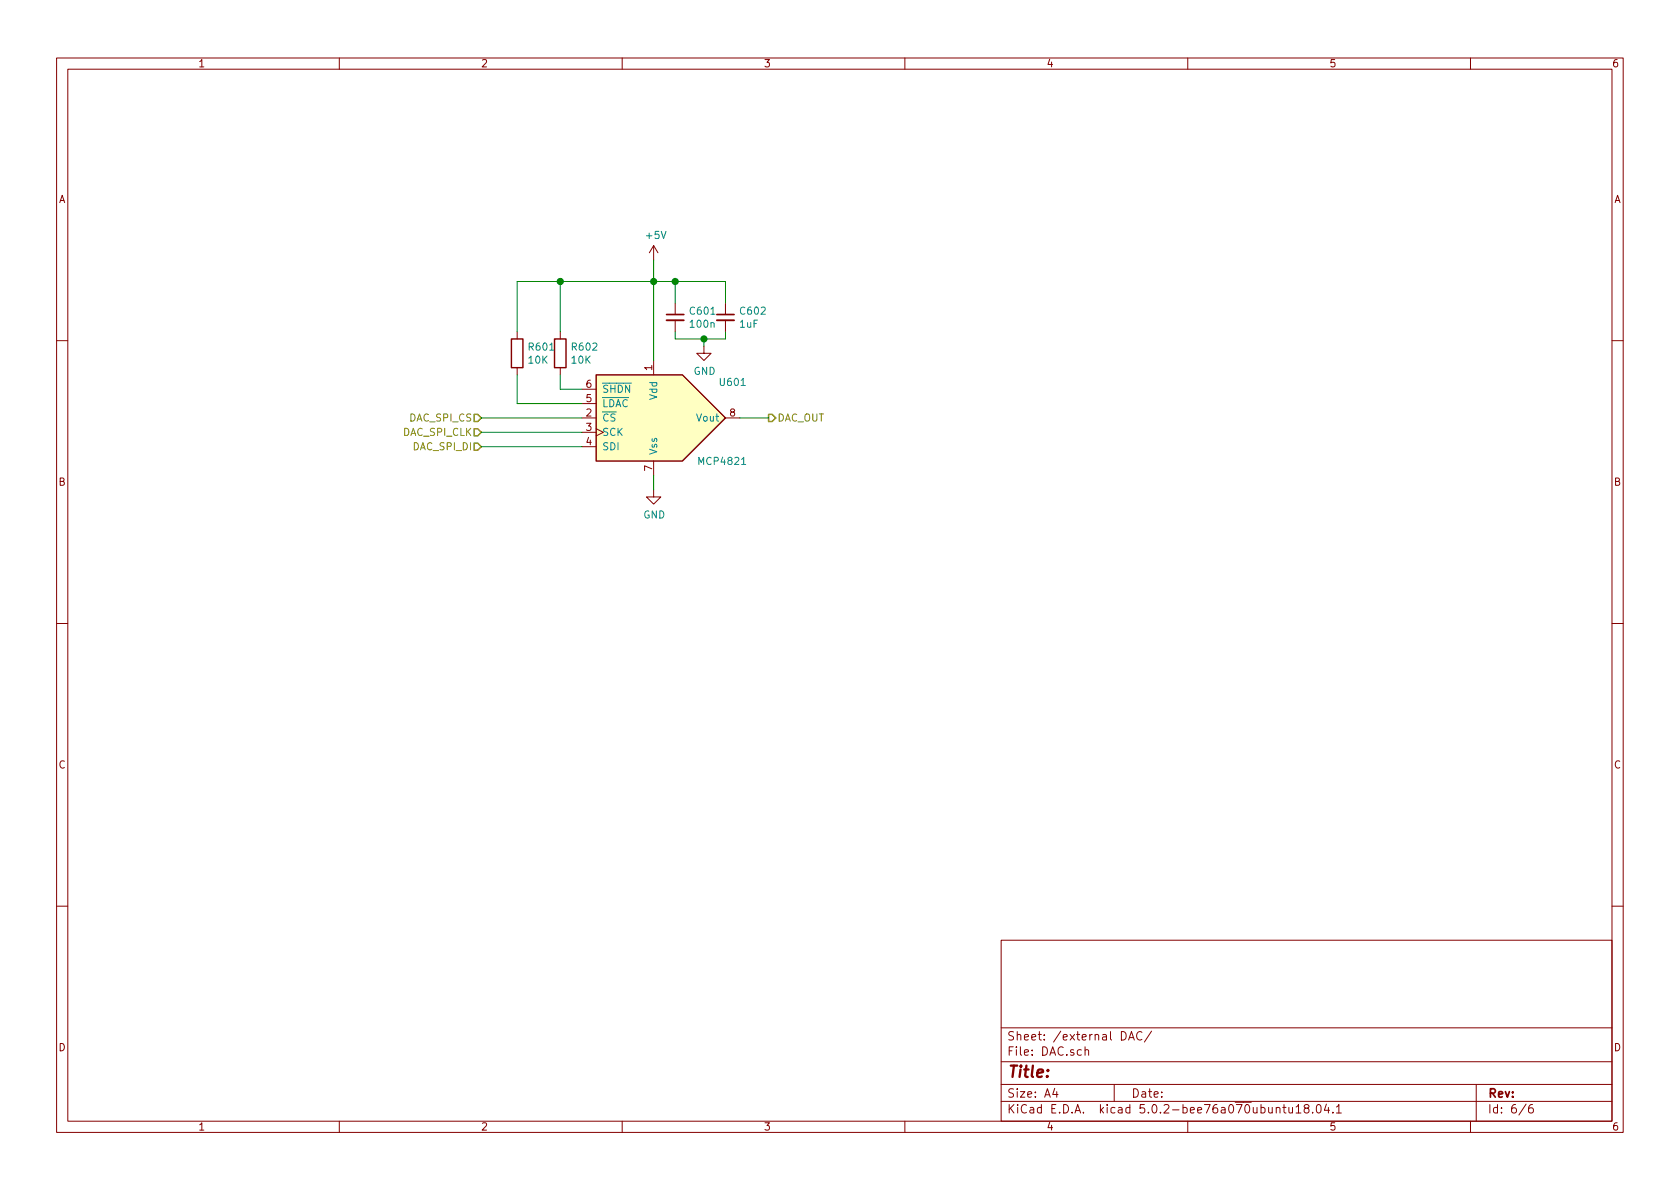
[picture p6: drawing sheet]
<svg xmlns="http://www.w3.org/2000/svg" width="297mm" height="210mm" viewBox="0 0 297 210" stroke-linecap="round" stroke-linejoin="round" font-family="sans-serif">
<g fill="none" stroke="#840000" stroke-width=".18">
<path d="M10 10.3h277v189.9h-277zM12 12.2h273v186.1h-273zM60 10.3v1.9M110 10.3v1.9M160 10.3v1.9M210 10.3v1.9M260 10.3v1.9M91.4 58.7v1.2M99.1 58.7v1.2M115.6 43.4v2.6M115.6 43.4l-.8 1.3M115.6 43.4l.7 1.3"/>
<path d="M119.4 53.6v2M119.4 56.6v2.1M128.3 53.6v2M128.3 56.6v2.1M10 60.2h2M91.4 65v1.3M99.1 65v1.3M102.9 73.9h2.5M102.9 76.4h2.5M102.9 79h2.5M102.9 71.4h2.5M102.9 68.8h2.5"/>
<path d="M105.4 75.8l1.3 .6-1.3 .7M115.6 63.7v2.6M124.5 61.2v1.3h1.2l-1.2 1.2-1.3-1.2h1.3M128.3 73.9h2.5M285 60.2h2M115.6 86.6v1.3h1.2l-1.2 1.2-1.3-1.2h1.3M115.6 81.5v2.6M10 110.3h2M285 110.3h2M10 160.2h2M177 166.3h108v32h-108zM285 160.2h2"/>
<path d="M60 198.3v1.9M110 198.3v1.9M160 198.3v1.9M177 194.8h108M177 191.8h108M177 187.8h108M177 181.8h108M186.5 192.5l-.4 1h1M186.8 193v1M191.8 185.7l.2-.1 .4 .1 .1 .9M191.8 185.1v1.5M197 191.8v3"/>
<path d="M198.3 182.4a.75 .75 0 0 1 .8 .8 .75 .75 0 0 1-.8 .7zM199.5 183.9l.6-1.5 .5 1.5M199.7 183.5h.7M201.9 182.6a.7 .7 0 0 0-.9 .2 .7 .7 0 0 0 .1 .9 .55 .55 0 0 0 .8 .1M203.6 182.3l-1.3 2M210 198.3v1.9M226.8 195.8h.6M227 195.3v1.3l.4 .2M227.9 195.8v.9l.4 .1 .2-.1M228.5 195.8v1M229.2 195.8l.4-.5v1.5M229.2 196.8h.8"/>
<path d="M230.9 196l-.2-.2-.1-.2 .3-.3h.3l.2 .3v.2l-.7 .2a.48 .48 0 0 0 0 .7l.2 .1 .5-.1a.48 .48 0 0 0-.2-.7M232.1 196.7v.1M232.9 195.5l.3-.2a.94 .94 0 0 1 0 1.5l-.4-.3-.1-.6zM234.5 195.2l-.3 1.1h.9M234.9 195.8v1M235.7 196.7v.1M236.3 195.8l.4-.5v1.5M236.3 196.8h.9M260 198.3v1.9M261 191.8v6.5M269.8 195.2l-1.2 2M271 195.3a.62 .62 0 0 0-.7 .7v.7l.3 .1 .4-.1 .1-.5-.1-.2-.4-.1-.3 .3"/>
</g>
<path d="M105.4 66.3h15.2l7.7 7.6-7.7 7.6h-15.2z" fill="#ffffc2" stroke="#ffffc2" stroke-width=".18"/>
<path d="M90.4 59.9h2.1v5.1h-2.1zM98 59.9h2.1v5.1h-2.1zM105.4 66.3h15.2l7.7 7.6-7.7 7.6h-15.2z" fill="none" stroke="#840000" stroke-width=".25"/>
<g fill="none" stroke="#008400" stroke-width=".18">
<path d="M99.1 49.8v8.9M115.6 46v17.7M119.4 58.7v1.2h8.9v-1.2M119.4 49.8v3.8M124.5 59.9v1.3M128.3 53.6v-3.8h-36.9v8.9M85.1 73.9h17.8M85.1 76.4h17.8M85.1 79h17.8M91.4 66.3v5.1h11.5M99.1 66.3v2.5h3.8M130.8 73.9h5.1"/>
<path d="M115.6 84.1v2.5"/>
</g>
<g fill="#008400" stroke="#008400" stroke-width=".25">
<circle cx="115.6" cy="49.8" r=".51"/>
<circle cx="124.5" cy="59.9" r=".51"/>
<circle cx="119.4" cy="49.8" r=".51"/>
<circle cx="99.1" cy="49.8" r=".51"/>
</g>
<path d="M117.9 56.6h3M126.7 56.6h3.1" fill="none" stroke="#840000" stroke-width=".33"/>
<path d="M117.9 55.6h3M126.7 55.6h3.1" fill="none" stroke="#840000" stroke-width=".3"/>
<path d="M83.8 75.8h.7l.6 .6-.6 .7h-.7zM83.8 73.3h.7l.6 .6-.6 .6h-.7zM83.8 78.4h.7l.6 .6-.6 .6h-.7zM135.9 73.3h.6l.7 .6-.7 .6h-.6z" fill="none" stroke="#848400" stroke-width=".25"/>
<text font-size="2.8" fill="#840000" x="178" y="190.5">Title:</text>
<g font-size="2.1" fill="#840000">
<text x="178" y="184">Sheet: /external DAC/</text>
<text x="178" y="186.7">File: DAC.sch</text>
<text x="178" y="196.9">KiCad E.D.A. kicad 5.0.2-bee76a070ubuntu18.04.1</text>
<text x="178" y="194.1">Size: A4</text>
<text x="200" y="194.1">Date:</text>
<text x="263" y="194.1">Rev:</text>
<text x="263" y="196.9">Id: 6/6</text>
</g>
<g font-size="1.8" fill="#840000">
<text x="35" y="11.9">1</text>
<text x="85" y="11.9">2</text>
<text x="135" y="11.9">3</text>
<text x="185" y="11.9">4</text>
<text x="235" y="11.9">5</text>
<text x="285" y="11.9">6</text>
<text x="10.4" y="35.9">A</text>
<text x="285.4" y="35.9">A</text>
<text x="115.3" y="65.5" transform="rotate(-90 115.3 65.5)">1</text>
<text x="103.7" y="71.1">5</text>
<text x="103.7" y="68.6">6</text>
<text x="103.7" y="73.7">2</text>
<text x="103.7" y="76.2">3</text>
<text x="129.1" y="73.7">8</text>
<text x="103.7" y="78.7">4</text>
<text x="115.3" y="83.3" transform="rotate(-90 115.3 83.3)">7</text>
<text x="10.4" y="85.9">B</text>
<text x="285.4" y="85.9">B</text>
<text x="10.4" y="135.9">C</text>
<text x="285.4" y="135.9">C</text>
<text x="10.4" y="185.9">D</text>
<text x="285.4" y="185.9">D</text>
<text x="35" y="199.9">1</text>
<text x="85" y="199.9">2</text>
<text x="135" y="199.9">3</text>
<text x="185" y="199.9">4</text>
<text x="235" y="199.9">5</text>
<text x="285" y="199.9">6</text>
</g>
<g font-size="1.8" fill="#008484">
<text x="114.4" y="42.3">+5V</text>
<text x="122.1" y="55.6">C601</text>
<text x="122.2" y="58">100n</text>
<text x="130.8" y="58">1uF</text>
<text x="131" y="55.6">C602</text>
<text x="93.5" y="64.3">10K</text>
<text x="93.6" y="62">R601</text>
<text x="101.1" y="64.3">10K</text>
<text x="101.2" y="62">R602</text>
<text x="106.4" y="69.5">SHDN</text>
<text x="116.2" y="70.7" transform="rotate(-90 116.2 70.7)">Vdd</text>
<text x="122.6" y="66.3">GND</text>
<text x="127.4" y="68.2">U601</text>
<text x="106.4" y="74.5">CS</text>
<text x="106.4" y="77.1">SCK</text>
<text x="106.4" y="72">LDAC</text>
<text x="123.3" y="74.5">Vout</text>
<text x="106.4" y="79.6">SDI</text>
<text x="116.2" y="80.5" transform="rotate(-90 116.2 80.5)">Vss</text>
<text x="123.7" y="82.2">MCP4821</text>
<text x="113.7" y="91.7">GND</text>
</g>
<g font-size="1.8" fill="#848400">
<text x="71.3" y="77.1">DAC_SPI_CLK</text>
<text x="72.5" y="74.5">DAC_SPI_CS</text>
<text x="137.4" y="74.5">DAC_OUT</text>
<text x="73.2" y="79.6">DAC_SPI_DI</text>
</g>
</svg>
